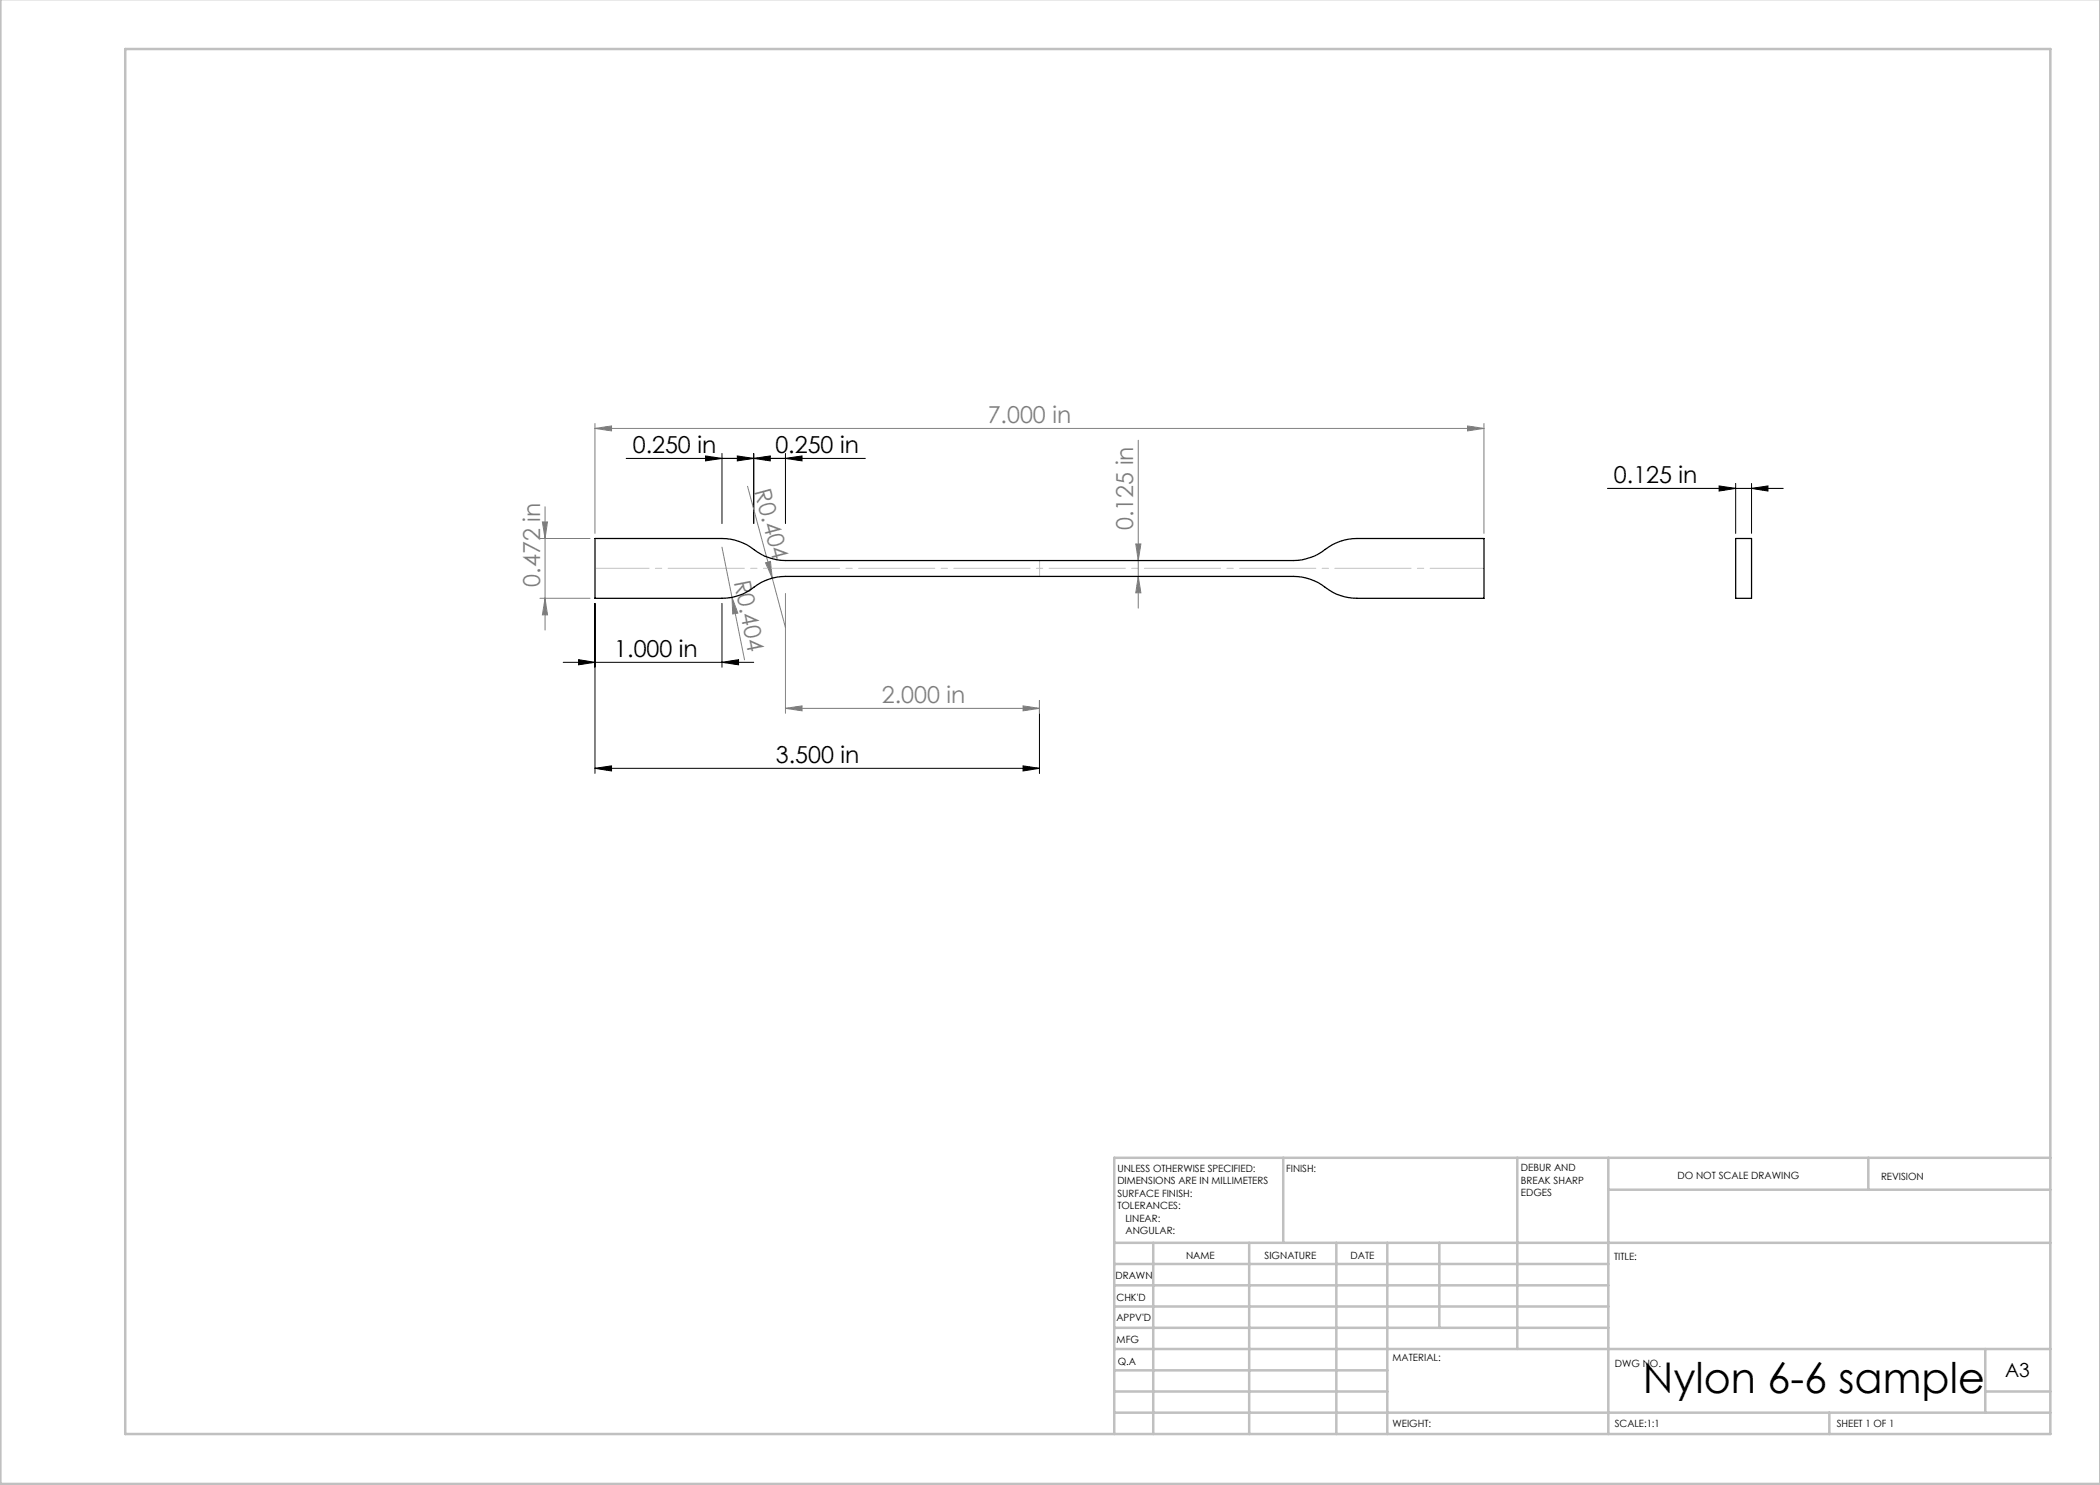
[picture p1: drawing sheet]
<svg xmlns="http://www.w3.org/2000/svg" width="420mm" height="297mm" viewBox="0 0 420 297" stroke-linecap="round" stroke-linejoin="round" font-family="sans-serif">
<g fill="none" stroke="#000" stroke-width=".2">
<path d="M125.2 91.7h47.9M141.1 91.2l3.3 .5-3.3 .5zM144.4 90.7v14M147.5 91.2l3.2 .5-3.2 .5zM150.7 91.7l3.4-.5v1zM150.7 90.7v14M157.1 91.7l3.3-.5v1zM157.1 90.7v14M321.5 97.7h35.2M343.8 97.2l3.3 .5-3.3 .5zM347.1 96.7v10M350.3 97.7l3.3-.5v1z"/>
<path d="M350.3 96.7v10M112.6 132.5h38.1M115.7 131.9l3.3 .6-3.3 .5zM119 120.7v34M144.4 132.5l3.3-.6v1.1zM144.4 120.7v12.8M119 153.7l3.3-.5v1zM119 153.7h88.9M204.6 153.2l3.3 .5-3.3 .5zM207.9 140.1v14.6"/>
</g>
<g fill="none" stroke="#808080" stroke-width=".2">
<path d="M119 85.7l3.3-.5v1zM119 84.7v22M119 85.7h177.8M149.5 97.3l7.6 28.2M227.6 88v33.6M293.5 85.2l3.3 .5-3.3 .5zM296.8 84.7v22M108 107.7h10M108 119.7h10M108.5 104.4h1l-.5 3.3zM109 119.7l.5 3.3h-1zM109 101.3v24.7"/>
<path d="M144.4 109.4l2 10.1M146.4 119.5l1.2 3.1-1.1 .2zM146.4 119.5l2.5 12.5M153.1 112.6l1-.3 .3 3.3zM157.1 118.7v24M227.2 108.8h1l-.6 3.3zM227.6 115.3l.6 3.3h-1zM157.1 141.7l3.3-.5v1zM157.1 141.7h50.8M204.6 141.2l3.3 .5-3.3 .5zM207.9 140.1v2.6"/>
</g>
<path d="M207.9 115.3v-3.2" fill="none" stroke="#c0c0c0" stroke-width=".2" stroke-dasharray="15.2 1.3 1.3 1.3"/>
<path d="M119 113.7h177.8" fill="none" stroke="#c0c0c0" stroke-width=".2" stroke-dasharray="15.2 1.3 1.3 1.3" stroke-dashoffset="4.4"/>
<g fill="none" stroke="#c0c0c0" stroke-width=".5">
<path d="M.1 -.1v296.9h419.9M25 9.8h385.1v277h-385.1zM256.6 231.6v17M303.5 231.6v38.2M321.7 231.6v55.2M321.7 237.9h88.4M373.7 231.6v6.3M410.1 231.6h-187.3v55.2M222.8 248.6h187.3M222.8 257.1h98.9M222.8 252.8h98.9M230.6 248.6v38.2"/>
<path d="M249.8 248.6v38.2M267.3 248.6v38.2M277.5 248.6v38.2M287.9 248.6v17M222.8 265.6h98.9M222.8 261.3h98.9M222.8 278.3h54.7M222.8 274.1h54.7M222.8 269.8h187.3M397.1 278.3h13M397.1 269.8v12.7M222.8 282.5h187.3"/>
<path d="M365.9 282.5v4.3"/>
</g>
<g fill="#000">
<path d="M150.7 91.7l3.4-.5v1zM141.1 91.2l3.3 .5-3.3 .5z"/>
<path d="M157.1 91.7l3.3-.5v1zM147.5 91.2l3.2 .5-3.2 .5z"/>
<path d="M115.7 131.9l3.3 .6-3.3 .5zM144.4 132.5l3.3-.6v1.1zM119 153.7l3.3-.5v1zM204.6 153.2l3.3 .5-3.3 .5zM343.8 97.2l3.3 .5-3.3 .5zM350.3 97.7l3.3-.5v1z"/>
</g>
<g fill="#808080">
<path d="M153.1 112.6l1-.3 .3 3.3z"/>
<path d="M146.4 119.5l1.2 3.1-1.1 .2z"/>
<path d="M293.5 85.2l3.3 .5-3.3 .5zM119 85.7l3.3-.5v1z"/>
<path d="M157.1 141.7l3.3-.5v1zM204.6 141.2l3.3 .5-3.3 .5z"/>
<path d="M108.5 104.4h1l-.5 3.3zM109 119.7l.5 3.3h-1zM227.2 108.8h1l-.6 3.3zM227.6 115.3l.6 3.3h-1z"/>
</g>
<path d="M119 107.7h25.4a10.9 10.9 0 0 1 7 2.7 10.7 10.7 0 0 0 5.7 1.7h101.6a11.3 11.3 0 0 0 7-2.7l2.3-1.1 2.5-.6h26.3v12h-25.4a10.8 10.8 0 0 1-7-2.7l-1.5-.8-1.7-.6-2.5-.3h-101.6a10.8 10.8 0 0 0-7 2.7 10.6 10.6 0 0 1-5.7 1.7h-25.4zM347.1 107.7h3.2v12h-3.2z" fill="none" stroke="#000" stroke-width=".25"/>
<text font-size="8.5" x="328.6" y="278.5">Nylon 6-6 sample</text>
<g font-size="4.7" fill="#808080">
<text x="197.5" y="84.7">7.000 in</text>
<text x="150.8" y="98.2" transform="rotate(75 150.8 98.2)">R0.404</text>
<text x="226.7" y="106" transform="rotate(-90 226.7 106)">0.125 in</text>
<text x="108" y="117.3" transform="rotate(-90 108 117.3)">0.472 in</text>
<text x="146.8" y="116.3" transform="rotate(79 146.8 116.3)">R0.404</text>
<text x="176.4" y="140.6">2.000 in</text>
</g>
<g font-size="4.7">
<text x="126.5" y="90.7">0.250 in</text>
<text x="155.1" y="90.7">0.250 in</text>
<text x="322.8" y="96.7">0.125 in</text>
<text x="122.9" y="131.4">1.000 in</text>
<text x="155.2" y="152.6">3.500 in</text>
</g>
<text font-size="3.9" x="401" y="275.4">A3</text>
<g font-size="2">
<text x="223.5" y="234.4">UNLESS OTHERWISE SPECIFIED:</text>
<text x="223.5" y="236.9">DIMENSIONS ARE IN MILLIMETERS</text>
<text x="223.5" y="239.4">SURFACE FINISH:</text>
<text x="257.2" y="234.4">FINISH:</text>
<text x="304.2" y="234.3">DEBUR AND</text>
<text x="304.2" y="236.8">BREAK SHARP</text>
<text x="304.2" y="239.3">EDGES</text>
<text x="335.5" y="235.8">DO NOT SCALE DRAWING</text>
<text x="376.2" y="236">REVISION</text>
<text x="223.5" y="241.9">TOLERANCES:</text>
<text x="225.1" y="244.4">LINEAR:</text>
<text x="225.1" y="246.9">ANGULAR:</text>
<text x="237.2" y="251.8">NAME</text>
<text x="252.9" y="251.7">SIGNATURE</text>
<text x="270.1" y="251.7">DATE</text>
<text x="223.1" y="255.9">DRAWN</text>
<text x="322.8" y="252">TITLE:</text>
<text x="223.3" y="260.1">CHK'D</text>
<text x="223.3" y="264.2">APPV'D</text>
<text x="223.3" y="268.6">MFG</text>
<text x="223.5" y="272.9">Q.A</text>
<text x="278.5" y="272.3">MATERIAL:</text>
<text x="323" y="273.4">DWG NO.</text>
<text x="278.5" y="285.3">WEIGHT:</text>
<text x="323" y="285.4">SCALE:1:1</text>
<text x="367.4" y="285.4">SHEET 1 OF 1</text>
</g>
</svg>
